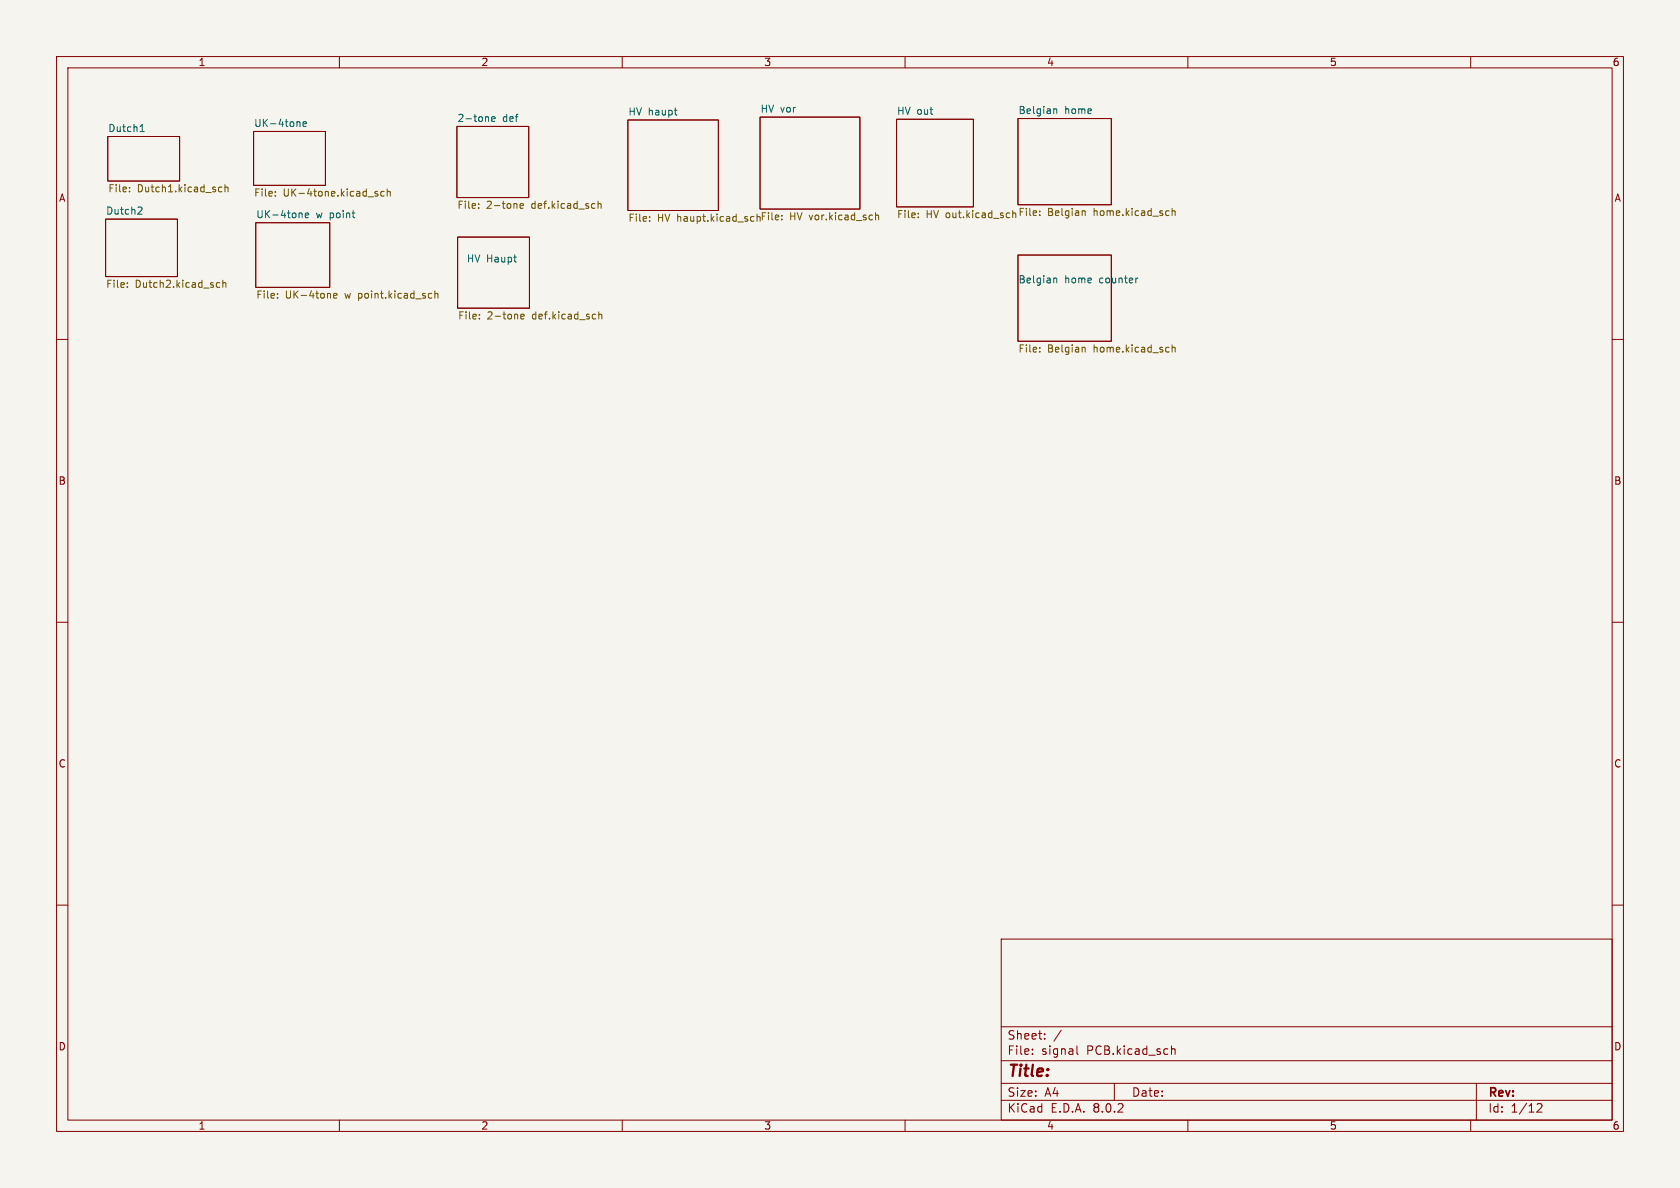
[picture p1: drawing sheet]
<svg xmlns="http://www.w3.org/2000/svg" width="297mm" height="210mm" viewBox="0 0 297 210" stroke-linecap="round" stroke-linejoin="round" font-family="sans-serif">
<path d="M0 0h297v210h-297z" fill="#f5f4ef" stroke="#f5f4ef" stroke-width=".18"/>
<g fill="none" stroke="#840000" stroke-width=".18">
<path d="M10 10h277v190h-277zM12 12h273v186h-273zM60 10v2M110 10v2M160 10v2M210 10v2M260 10v2M18.7 38.7h12.7v10.2h-12.7zM19 24.1h12.7v7.9h-12.7zM44.8 23.2h12.7v9.6h-12.7zM45.2 39.4h13.1v11.4h-13.1zM80.8 22.4h12.7v12.5h-12.7z"/>
<path d="M111 21.2h16v16h-16zM134.4 20.7h17.6v16.3h-17.6zM158.5 21.1h13.6v15.5h-13.6zM180 21h16.5v15.2h-16.5zM10 60h2M80.9 41.9h12.7v12.6h-12.7zM180 45.1h16.5v15.2h-16.5zM285 60h2M10 110h2M285 110h2M10 160h2M285 160h2"/>
<path d="M177 166h108v32h-108zM60 198v2M110 198v2M160 198v2M177 194.5h108M177 191.5h108M177 187.5h108M177 181.5h108M182.5 186.3v.1M182.5 185.5v.1M184.7 183.6v.1M184.7 182.8v.1"/>
<path d="M187.6 182.1l-1.3 2M190.4 184.9v1.3l.2 .2M197 191.5v3M207.1 184.9v1.5M207.1 185.5l.2-.1 .4 .1v.9M210 198v2M260 198v2M261 191.5v6.5M271.7 195.2l.6-.1 .2 .1 .1 .3-.9 1.1h.9"/>
</g>
<g fill="none" stroke="#006464" stroke-width=".18">
<path d="M119.2 19.5h.5M186.3 19.3h.5v.8M24.6 36.6l.4 .1 .1 .3-.8 .9h.8M24.8 23.3h.7M24.9 22.3l.2-.3v1.3M52.7 21.5l.3 .2v.7M53.1 37.6l.3 .2v.7M53.6 21.9l.6-.1-.1-.2-.3-.1-.2 .2v.6h.5M54 38.1l.6-.1-.1-.3-.4-.1-.1 .2v.6h.5M86.3 20.7l.1 .8M86.9 21.1l.6-.2v-.2l-.4-.1-.2 .2 .1 .6h.5M119.6 20.3h.1"/>
<path d="M186.3 49.2h.5v.8M201.2 49.2h-.3"/>
</g>
<g fill="none" stroke="#725600" stroke-width=".18">
<path d="M22.9 33.8v.1M22.9 33.1v.1M38.7 33.8l.2 .1h.3M39.2 33.1h-.3l-.2 .1M39.8 33.2l.2-.1h.3v.8M39.8 32.6v1.3M48.7 34.6v.1M48.7 33.9v.1M66.3 34.2l.5 .1v.2l-.2 .2-.3-.1M66.3 33.9h.5M67.9 33.9l-.4-.1-.2 .3 .1 .5h.5M68.5 33.9l.1-.1 .3 .1 .1 .8"/>
<path d="M68.5 33.4v1.3M84.6 36.7v.1M84.6 36v.2M91.9 36.4l.6-.1v-.3h-.4l-.2 .2 .1 .6h.5M105.7 36.1l.2-.1h.3l.1 .8M105.7 35.6v1.2M114.8 39v.1M114.8 38.3v.2M132.9 38.3h.4M133.3 39.1h-.4M133.8 37.8v1.3M134 38.3l-.2 .1"/>
<path d="M138.2 38.7v.2M138.2 38.1v.1M154.8 37.6v1.3M154.8 38.1l.2-.1 .3 .1v.8M162.3 38.4v.1M162.3 37.7v.1M179 37.2v1.3M179.5 37.7l-.3-.1-.2 .2M183.8 38v.1M183.8 37.3v.1M191.5 37.3l.4 .1v.7M207.2 37.4l.2-.1h.3l.1 .8"/>
<path d="M207.2 36.8v1.3M22.5 50.7v.1M22.5 50v.1M38.3 50.7l.2 .1 .3-.1M38.8 50h-.3l-.2 .1M39.4 50.1l.2-.1h.3v.8M39.4 49.5v1.3M49.1 52.6v.1M49.1 51.9v.1M59 52.3l.6-.1-.1-.3h-.3l-.2 .1v.6h.5M76.2 51.9h.1M76.3 52.6l-.1 .1"/>
<path d="M76.9 52l.2-.1h.3v.8M76.9 51.4v1.3M84.7 56.3v.1M84.7 55.6v.1M92.1 56l.6-.2-.1-.2-.4-.1-.1 .2v.6h.5M105.9 55.7l.1-.2 .3 .1 .1 .8M105.9 55.1v1.3M183.8 61.4v.2M183.8 62.1v.1M191.5 61.4l.4 .2v.6M207.2 61v1.2M207.2 61.5l.2-.1h.3l.1 .8"/>
</g>
<text font-size="2.8" fill="#840000" x="178" y="190.9">Title:</text>
<g font-size="2.1" fill="#840000">
<text x="178" y="184">Sheet:</text>
<text x="178" y="186.7">File:</text>
<text x="184.1" y="186.7">signal</text>
<text x="192.2" y="186.7">PCB.kicad_sch</text>
<text x="178" y="196.9">KiCad</text>
<text x="178" y="194.1">Size:</text>
<text x="184.7" y="194.1">A4</text>
<text x="185.7" y="196.9">E.D.A.</text>
<text x="193.3" y="196.9">8.0.2</text>
<text x="200" y="194.1">Date:</text>
<text x="263" y="194.3">Rev:</text>
<text x="263" y="196.9">Id:</text>
<text x="267.1" y="196.9">1/12</text>
</g>
<g font-size="1.8" fill="#840000">
<text x="35" y="11.9">1</text>
<text x="85" y="11.9">2</text>
<text x="135" y="11.9">3</text>
<text x="185" y="11.9">4</text>
<text x="235" y="11.9">5</text>
<text x="285" y="11.9">6</text>
<text x="10.3" y="35.9">A</text>
<text x="285.3" y="35.9">A</text>
<text x="10.3" y="85.9">B</text>
<text x="285.3" y="85.9">B</text>
<text x="10.3" y="135.9">C</text>
<text x="285.3" y="135.9">C</text>
<text x="10.3" y="185.9">D</text>
<text x="285.3" y="185.9">D</text>
<text x="35" y="199.9">1</text>
<text x="85" y="199.9">2</text>
<text x="135" y="199.9">3</text>
<text x="185" y="199.9">4</text>
<text x="235" y="199.9">5</text>
<text x="285" y="199.9">6</text>
</g>
<g font-size="1.8" fill="#006464">
<text x="19" y="23.4">Dutch1</text>
<text x="44.8" y="22.5">UK-4tone</text>
<text x="80.8" y="21.6">2-tone</text>
<text x="88.8" y="21.6">def</text>
<text x="111" y="20.5">HV haupt</text>
<text x="134.4" y="20">HV vor</text>
<text x="158.5" y="20.4">HV out</text>
<text x="180" y="20.2">Belgian</text>
<text x="188.2" y="20.2">home</text>
<text x="18.7" y="38">Dutch2</text>
<text x="45.2" y="38.7">UK-4tone</text>
<text x="55.9" y="38.7">w point</text>
<text x="82.4" y="46.5">HV Haupt</text>
<text x="180" y="50.2">Belgian</text>
<text x="188.2" y="50.2">home</text>
<text x="194.5" y="50.2">counter</text>
</g>
<g font-size="1.8" fill="#725600">
<text x="19" y="34.3">File:</text>
<text x="24.3" y="34.3">Dutch1.kicad_sch</text>
<text x="44.8" y="35.1">File:</text>
<text x="50.1" y="35.1">UK-4tone.kicad_sch</text>
<text x="80.8" y="37.2">File:</text>
<text x="86" y="37.2">2-tone</text>
<text x="94.1" y="37.2">def.kicad_sch</text>
<text x="111" y="39.5">File:</text>
<text x="116.2" y="39.5">HV haupt.kicad_sch</text>
<text x="134.4" y="39.3">File:</text>
<text x="139.6" y="39.3">HV vor.kicad_sch</text>
<text x="158.5" y="38.9">File:</text>
<text x="163.7" y="38.9">HV out.kicad_sch</text>
<text x="180" y="38.5">File:</text>
<text x="185.2" y="38.5">Belgian</text>
<text x="193.4" y="38.5">home.kicad_sch</text>
<text x="18.7" y="51.2">File:</text>
<text x="23.9" y="51.2">Dutch2.kicad_sch</text>
<text x="45.2" y="53.1">File:</text>
<text x="50.4" y="53.1">UK-4tone</text>
<text x="61.1" y="53.1">w point.kicad_sch</text>
<text x="80.9" y="56.8">File:</text>
<text x="86.1" y="56.8">2-tone</text>
<text x="94.2" y="56.8">def.kicad_sch</text>
<text x="180" y="62.6">File:</text>
<text x="185.2" y="62.6">Belgian</text>
<text x="193.4" y="62.6">home.kicad_sch</text>
</g>
</svg>
